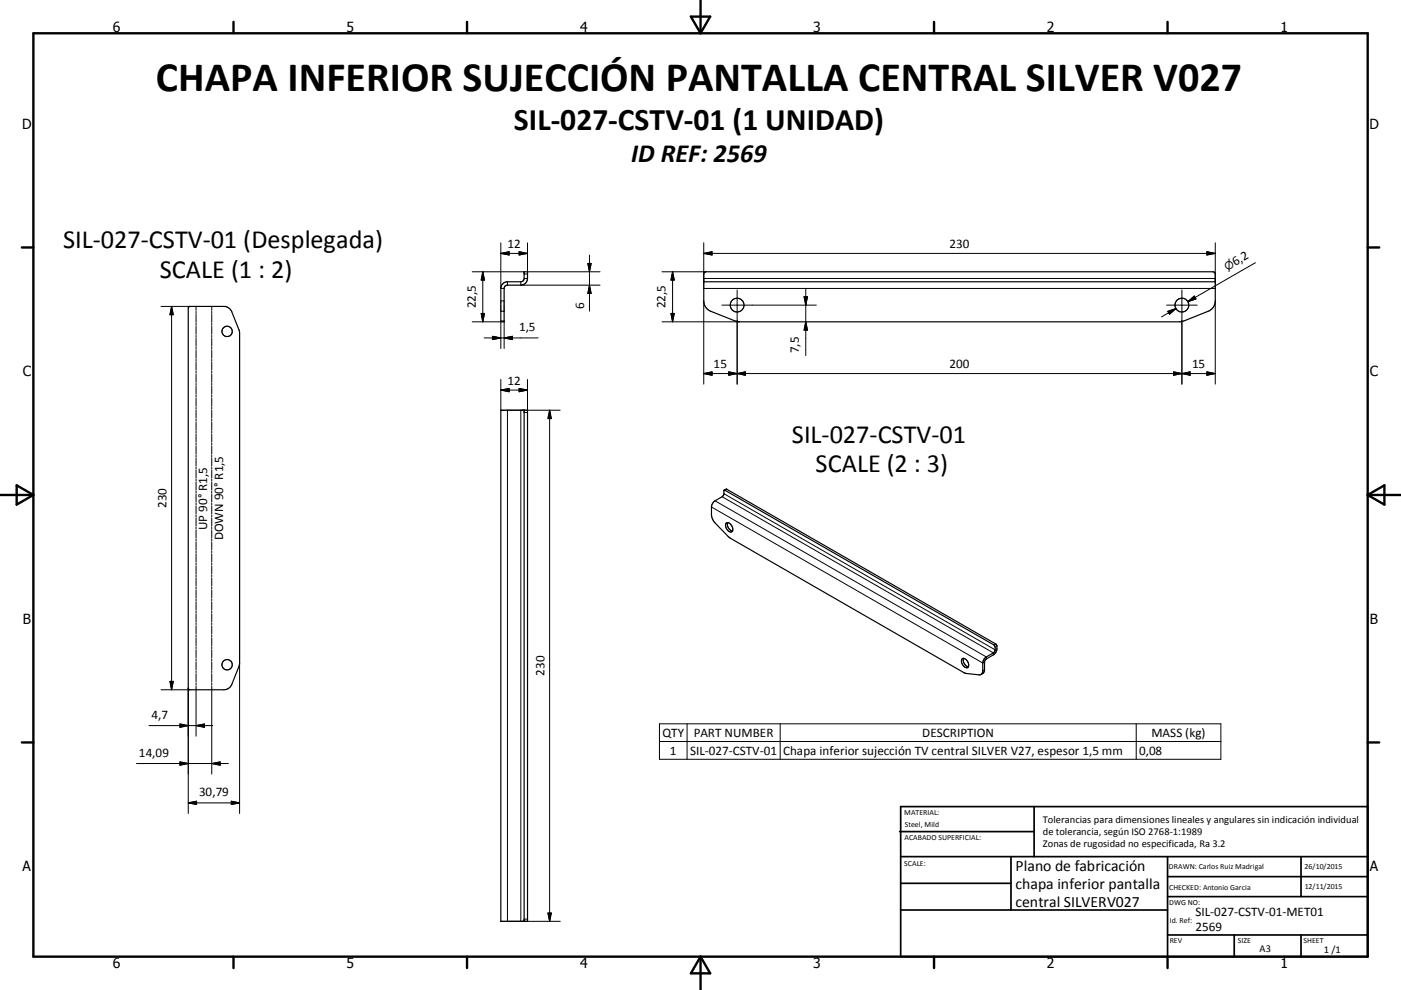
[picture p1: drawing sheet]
<svg xmlns="http://www.w3.org/2000/svg" width="420mm" height="297mm" viewBox="0 0 420 297" stroke-linecap="round" stroke-linejoin="round" font-family="sans-serif">
<g fill="none" stroke="#000" stroke-width=".36">
<path d="M56.5 92.1l.4-.2h10.2a2.57 2.57 0 0 1 2.4 1.6l2.2 5.5 .1 .9v99l-.1 1-2.2 5.5a2.56 2.56 0 0 1-2.4 1.5h-10.2l-.5-.5zM150.6 85.2l1.2-.6 4.8-.2 .5-.6v-2.3h1.1v2a2.06 2.06 0 0 1-2.1 2.1h-4h-.4l-.5 .5-.1 10.5h-.9v-10.1zM211 84.5h153.3M211.2 81.7l.5-.2h152l.4 .2 .2 .5v8.1a3.3 3.3 0 0 1-2.1 3.1l-7.3 2.9-1.2 .3h-132.1l-1.2-.3-7.3-2.9a3.4 3.4 0 0 1-2.1-3.1v-8.1zM150.2 123.1h8v153.3h-8zM157.1 123.1v153.3M217.1 147.1l80.9 46.4 .3 .6-.2 1.5-2.6 1.6-.7 .9-.2 3.1a1.04 1.04 0 0 1-1.1 1.3l-4.5-.7-70-40.3-5-5.1-.7-1.7v-2.6a2.47 2.47 0 0 1 1.1-1.9l2.4-1.4 .2-.5zM217.1 147.1l.7-.4 80.7 46.5 .4 .6a2.64 2.64 0 0 1-.9 2.5l-2.6 1.6-.2 .6-.1 2.9-.3 .5-.7 .5M217.7 157a1.6 1.6 0 0 1 2 1.8 .77 .77 0 0 1-.6 .9 .77 .77 0 0 1-.9-.6 1.89 1.89 0 0 1-.5-2.1zM218.2 156.8a2.04 2.04 0 0 0 1.4 2.5M288.4 197.7a1.65 1.65 0 0 1 2 1.9 .77 .77 0 0 1-.6 .8 .77 .77 0 0 1-.9-.5 1.84 1.84 0 0 1-.5-2.2zM288.9 197.5a2.06 2.06 0 0 0 1.4 2.5"/>
<circle cx="68.1" cy="99.4" r="1.55"/>
<circle cx="221" cy="91.5" r="2.07"/>
<circle cx="354.3" cy="91.5" r="2.06"/>
<circle cx="68.1" cy="199.4" r="1.55"/>
</g>
<g fill="none" stroke="#000" stroke-width=".3">
<path d="M150.2 72.9v13.6h.9M150.2 76h8M150.2 76l2.4-.5v1zM155.6 75.5l2.6 .5-2.6 .5zM158.2 72.9v9.3h-1.1M176.2 79h1l-.5 2.5zM176.7 76.5v16.9M211 76h153.3M211 76l2.5-.5v1zM211 72.9v11.6M361.8 75.5l2.5 .5-2.5 .5zM364.3 72.9v11.6"/>
<path d="M376.4 78.8l-20.3 11.7M48.3 91.9h8.6M51.4 91.9v115M51.4 91.9l.5 2.5h-.9zM58.8 91.9v1.2M58.8 93.4v.6M58.8 94.3v2.4M58.8 97v.6M58.8 97.9v2.4M63.5 91.9v1.2M63.5 93.4v.6M63.5 94.3v2.4"/>
<path d="M63.5 97v.6M63.5 97.9v2.4M141.6 81.5h15.5M141.6 96.6h8.6M144.3 94h1l-.6 2.6zM144.7 81.5l.6 2.5h-1zM144.7 81.5v15.1M150.2 90.3h.9M150.2 93.4h.9M152.1 84.5v1.1M156.1 84.5v1.1h23.8M157.1 83.5h1.1"/>
<path d="M158.2 81.5h21.7M176.7 85.6l.5 2.4h-1zM198.5 81.5h13.2M198.5 96.6h23.1M201.2 94h1l-.6 2.6zM201.6 81.5v15.1M201.6 81.5l.6 2.5h-1zM211 86.5h153.3M211 83.5h153.3M211 90.3v24.9M216.4 91.5h28.4M221 87v28.2"/>
<path d="M241.1 89h1l-.5 2.5zM241.6 86.5v20.2M241.6 96.6l.5 2.4h-1zM349.8 91.5h9.1M350.1 93.4l2.5-.8-2 1.7zM352.6 92.6l-4.4 2.5M354.3 87v28.2M356.1 90.5l1.9-1.7 .6 .9zM358.3 89.3l-2.2 1.2M364.3 90.3v24.9M58.8 100.6v.6M58.8 101.5v2.4"/>
<path d="M58.8 104.2v.6M58.8 105.1v2.4M58.8 107.8v.6M58.8 108.7v2.4M58.8 111.4v.6M58.8 112.3v2.4M58.8 115v.6M58.8 115.9v2.4M58.8 118.6v.6M58.8 119.5v2.4M63.5 100.6v.6M63.5 101.5v2.4"/>
<path d="M63.5 104.2v.6M63.5 105.1v2.4M63.5 107.8v.6M63.5 108.7v2.4M63.5 111.4v.6M63.5 112.3v2.4M63.5 115v.6M63.5 115.9v2.4M63.5 118.6v.6M63.5 119.5v2.4M145.2 101.4h16.2M147.6 100.9l2.6 .5-2.6 .5z"/>
<path d="M150.2 104.6v-8.3h.9v8.3M150.2 117l2.4-.5v1zM150.2 113.9v9.2M150.2 117h8M151.1 101.4l2.5-.5v1zM155.6 116.5l2.6 .5-2.6 .5zM158.2 113.9v9.9h-1.1M211 112.1l2.5-.5v1zM211 112.1h153.3M218.5 111.6l5 1v-1l-5 1zM351.8 111.6l5 1v-1l-5 1zM361.8 111.6l2.5 .5-2.5 .5z"/>
<path d="M58.8 122.2v.6M58.8 123.1v2.4M58.8 125.8v.6M58.8 126.7v2.4M58.8 129.4v.6M58.8 130.3v2.3M58.8 132.9v.7M58.8 133.9v2.3M58.8 136.6v.5M58.8 137.4v2.4M63.5 122.2v.6M63.5 123.1v2.4"/>
<path d="M63.5 125.8v.6M63.5 126.7v2.4M63.5 129.4v.6M63.5 130.3v2.3M63.5 132.9v.7M63.5 133.9v2.3M63.5 136.6v.5M63.5 137.4v2.4M156.1 123.1v153.3M164.8 123.1v153.3M164.8 123.1l.5 2.5h-1zM168 123.1h-15.9v153.3h15.9"/>
<path d="M58.8 140.1v.6M58.8 141.1v2.3M58.8 143.7v.6M58.8 144.6v2.4M58.8 147.3v.6M58.8 148.2v2.4M58.8 150.9v.6M58.8 151.8v2.4M58.8 154.5v.6M58.8 155.4v2.4M58.8 158.1v.6M58.8 159v2.4"/>
<path d="M63.5 140.1v.6M63.5 141.1v2.3M63.5 143.7v.6M63.5 144.6v2.4M63.5 147.3v.6M63.5 148.2v2.4M63.5 150.9v.6M63.5 151.8v2.4M63.5 154.5v.6M63.5 155.4v2.4M63.5 158.1v.6M63.5 159v2.4"/>
<path d="M213.3 152.1l81.3 46.8 .6-.3M214.4 150.2l81.3 46.9v.6M216.5 149l81.3 46.9v.6M217 148.1l81.3 46.9 .6-.4M217.9 146.8l-.5 .3M58.8 161.7v.6M58.8 162.6v2.4M58.8 165.3v.6M58.8 166.2v2.4M58.8 168.9v.6M58.8 169.8v2.4M58.8 172.5v.6"/>
<path d="M58.8 173.4v2.4M58.8 176.1v.6M58.8 177v2.4M58.8 179.7v.6M63.5 161.7v.6M63.5 162.6v2.4M63.5 165.3v.6M63.5 166.2v2.4M63.5 168.9v.6M63.5 169.8v2.4M63.5 172.5v.6M63.5 173.4v2.4"/>
<path d="M63.5 176.1v.6M63.5 177v2.4M63.5 179.7v.6M58.8 180.6v2.4M58.8 183.3v.6M58.8 184.2v2.4M58.8 186.9v.6M58.8 187.8v2.4M58.8 190.5v.6M58.8 191.3v2.5M58.8 194.1v.5M58.8 195v2.3"/>
<path d="M58.8 197.6v.7M58.8 198.5v2.4M63.5 180.6v2.4M63.5 183.3v.6M63.5 184.2v2.4M63.5 186.9v.6M63.5 187.8v2.4M63.5 190.5v.6M63.5 191.3v2.5M63.5 194.1v.5M63.5 195v2.3M63.5 197.6v.7"/>
<path d="M63.5 198.5v2.4M71.8 198.9v45.2M298.5 193.2l-.5 .3M298.9 193.8l-.6 .3M44.7 217.7h19.1M48.3 206.9h8.6M51 204.4h.9l-.5 2.5zM54 217.2l2.4 .5-2.4 .5zM56.4 206.4v37.7M58.8 201.3v.5M58.8 202.1v2.4M58.8 204.8v.6"/>
<path d="M58.8 205.7v15.2M58.8 217.7l2.5-.5v1zM63.5 201.3v.5M63.5 202.1v2.4M63.5 204.8v.6M63.5 205.7v26.5M197.7 217.2h168.3v10.6h-168.3zM206 217.2v10.6M233.9 217.2v10.6M295.2 200.9l-.6 .3M340.6 217.2v10.6M40.9 229.1h27.6"/>
<path d="M54 228.6l2.4 .5-2.4 .5zM63.5 229.1l2.5-.5v1zM197.7 222.5h168.3M56.4 240.9h15.4M56.4 240.9l2.5-.5v1zM69.3 240.4l2.5 .5-2.5 .5zM157.1 275.8h1.1M164.3 273.9h1l-.5 2.5z"/>
</g>
<g fill="none" stroke="#000" stroke-width=".71">
<path d="M10 10h400v277h-400zM70 6.6v3.4M140 6.6v3.4M207.1 5h5.8l-2.9 5zM210 0v10M280 6.6v3.4M350 6.6v3.4M6.6 74.2h3.4M410 74.2h3.5M0 148.5h10M5 145.6l5 2.9-5 2.9zM410 148.5h10.1"/>
<path d="M410 148.5l5.1-2.9v5.8zM6.6 222.7h3.4M410 222.7h3.5M70 287v3.4M140 287v3.4M210 287v10M210 287l2.9 5h-5.8zM280 287v3.4M350 287v3.4"/>
</g>
<g fill="none" stroke="#000" stroke-width=".51">
<path d="M269.7 249.5h40.3M270 242h140v45h-140zM270 257h140M303.1 257v16M310 242v15M350 257v30M390.1 257v12M270 265h33.1M270 273h80M350 269h60M350 263h60M350 280.5h60"/>
<path d="M370 280.5v6.5M390.1 280.5v6.5"/>
</g>
<g fill="#000" stroke="#000" stroke-width=".3">
<path d="M150.2 76l2.4-.5v1zM155.6 75.5l2.6 .5-2.6 .5zM176.2 79h1l-.5 2.5zM211 76l2.5-.5v1zM361.8 75.5l2.5 .5-2.5 .5zM51.4 91.9l.5 2.5h-.9zM144.3 94h1l-.6 2.6zM144.7 81.5l.6 2.5h-1zM176.7 85.6l.5 2.4h-1zM201.2 94h1l-.6 2.6zM201.6 81.5l.6 2.5h-1zM241.1 89h1l-.5 2.5z"/>
<path d="M241.6 96.6l.5 2.4h-1zM350.1 93.4l2.5-.8-2 1.7zM356.1 90.5l1.9-1.7 .6 .9zM147.6 100.9l2.6 .5-2.6 .5zM150.2 117l2.4-.5v1zM151.1 101.4l2.5-.5v1zM155.6 116.5l2.6 .5-2.6 .5zM211 112.1l2.5-.5v1zM218.5 111.6l2.5 .5-2.5 .5zM221 112.1l2.5-.5v1zM351.8 111.6l2.5 .5-2.5 .5zM354.3 112.1l2.5-.5v1z"/>
<path d="M361.8 111.6l2.5 .5-2.5 .5zM164.8 123.1l.5 2.5h-1zM51 204.4h.9l-.5 2.5zM54 217.2l2.4 .5-2.4 .5zM58.8 217.7l2.5-.5v1zM54 228.6l2.4 .5-2.4 .5zM63.5 229.1l2.5-.5v1zM56.4 240.9l2.5-.5v1zM69.3 240.4l2.5 .5-2.5 .5zM164.3 273.9h1l-.5 2.5z"/>
</g>
<text font-size="12.6" x="46.7" y="27.3">CHAPA INFERIOR SUJECCIÓN PANTALLA CENTRAL SILVER V027</text>
<text font-size="9.4" x="154.1" y="39">SIL-027-CSTV-01 (1 UNIDAD)</text>
<g font-size="7.9">
<text x="189.2" y="48.6">ID REF: 2569</text>
<text x="19" y="74.4">SIL-027-CSTV-01 (Desplegada)</text>
<text x="47.9" y="83.5">SCALE (1 : 2)</text>
<text x="237.4" y="132.8">SIL-027-CSTV-01</text>
<text x="244.5" y="141.7">SCALE (2 : 3)</text>
</g>
<g font-size="4.7">
<text x="304.5" y="261.2">Plano de fabricación</text>
<text x="304.5" y="266.6">chapa inferior pantalla</text>
<text x="304.5" y="272">central SILVERV027</text>
</g>
<g font-size="4.2">
<text x="33.9" y="9.6">6</text>
<text x="103.9" y="9.6">5</text>
<text x="173.9" y="9.6">4</text>
<text x="243.8" y="9.6">3</text>
<text x="313.9" y="9.6">2</text>
<text x="383.9" y="9.6">1</text>
<text x="6.7" y="38.7">D</text>
<text x="410.5" y="38.7">D</text>
<text x="6.9" y="112.9">C</text>
<text x="410.7" y="112.9">C</text>
<text x="6.9" y="187.1">B</text>
<text x="410.7" y="187.1">B</text>
<text x="6.8" y="261.4">A</text>
<text x="410.7" y="261.4">A</text>
<text x="33.9" y="290.4">6</text>
<text x="103.9" y="290.4">5</text>
<text x="173.9" y="290.4">4</text>
<text x="243.8" y="290.4">3</text>
<text x="313.9" y="290.4">2</text>
<text x="383.9" y="290.4">1</text>
</g>
<g font-size="3.9">
<text x="152.1" y="74.5">12</text>
<text x="284.6" y="74.5">230</text>
<text x="370.3" y="79.8" transform="rotate(-30 370.3 79.8)">6,2</text>
<text x="142.7" y="92.5" transform="rotate(-90 142.7 92.5)">22,5</text>
<text x="175.2" y="92.6" transform="rotate(-90 175.2 92.6)">6</text>
<text x="199.6" y="92.5" transform="rotate(-90 199.6 92.5)">22,5</text>
<text x="155.6" y="99.3">1,5</text>
<text x="239.5" y="105.9" transform="rotate(-90 239.5 105.9)">7,5</text>
<text x="214" y="110.5">15</text>
<text x="284.6" y="110.5">200</text>
<text x="357.4" y="110.5">15</text>
<text x="152.1" y="115.5">12</text>
<text x="49.9" y="152.4" transform="rotate(-90 49.9 152.4)">230</text>
<text x="62.1" y="159" transform="rotate(-90 62.1 159)">UP 90° R1,5</text>
<text x="66.9" y="162.1" transform="rotate(-90 66.9 162.1)">DOWN 90° R1,5</text>
<text x="163.2" y="202.7" transform="rotate(-90 163.2 202.7)">230</text>
<text x="45.4" y="215.6">4,7</text>
<text x="198.6" y="221.1">QTY</text>
<text x="208" y="221.1">PART NUMBER</text>
<text x="276.5" y="221.1">DESCRIPTION</text>
<text x="345.2" y="221.1">MASS (kg)</text>
<text x="41.7" y="227">14,09</text>
<text x="200.8" y="226.4">1</text>
<text x="206.9" y="226.4">SIL-027-CSTV-01</text>
<text x="234.8" y="226.5">Chapa inferior sujección TV central SILVER V27, espesor 1,5 mm</text>
<text x="341.5" y="226.4">0,08</text>
<text x="59.7" y="238.8">30,79</text>
<text x="358.4" y="274.9">SIL-027-CSTV-01-MET01</text>
<text x="358.4" y="279.4">2569</text>
</g>
<text font-size="3.3" x="367.9" y="81.2" transform="rotate(-30 367.9 81.2)">⌀</text>
<g font-size="3.1">
<text x="312.7" y="246.8">Tolerancias para dimensiones lineales y angulares sin indicación individual</text>
<text x="312.7" y="250.4">de tolerancia, según ISO 2768-1:1989</text>
<text x="312.7" y="254">Zonas de rugosidad no especificada, Ra 3.2</text>
<text x="377.6" y="285.6">A3</text>
<text x="396.9" y="285.9">1 /1</text>
</g>
<g font-size="2.4">
<text x="271.1" y="244.4">MATERIAL:</text>
<text x="271.2" y="252">ACABADO SUPERFICIAL:</text>
<text x="271.3" y="248">Steel, Mild</text>
<text x="271.1" y="259.7">SCALE:</text>
<text x="350.4" y="260.8">DRAWN: Carlos Ruiz Madrigal</text>
<text x="391.1" y="260.6">26/10/2015</text>
<text x="350.5" y="267">CHECKED: Antonio Garcia</text>
<text x="391.2" y="266.7">12/11/2015</text>
<text x="350.5" y="271.4">DWG NO:</text>
<text x="350.7" y="276.9">Id. Ref:</text>
<text x="350.7" y="282.8">REV</text>
<text x="371.1" y="282.9">SIZE</text>
<text x="390.8" y="283">SHEET</text>
</g>
</svg>
